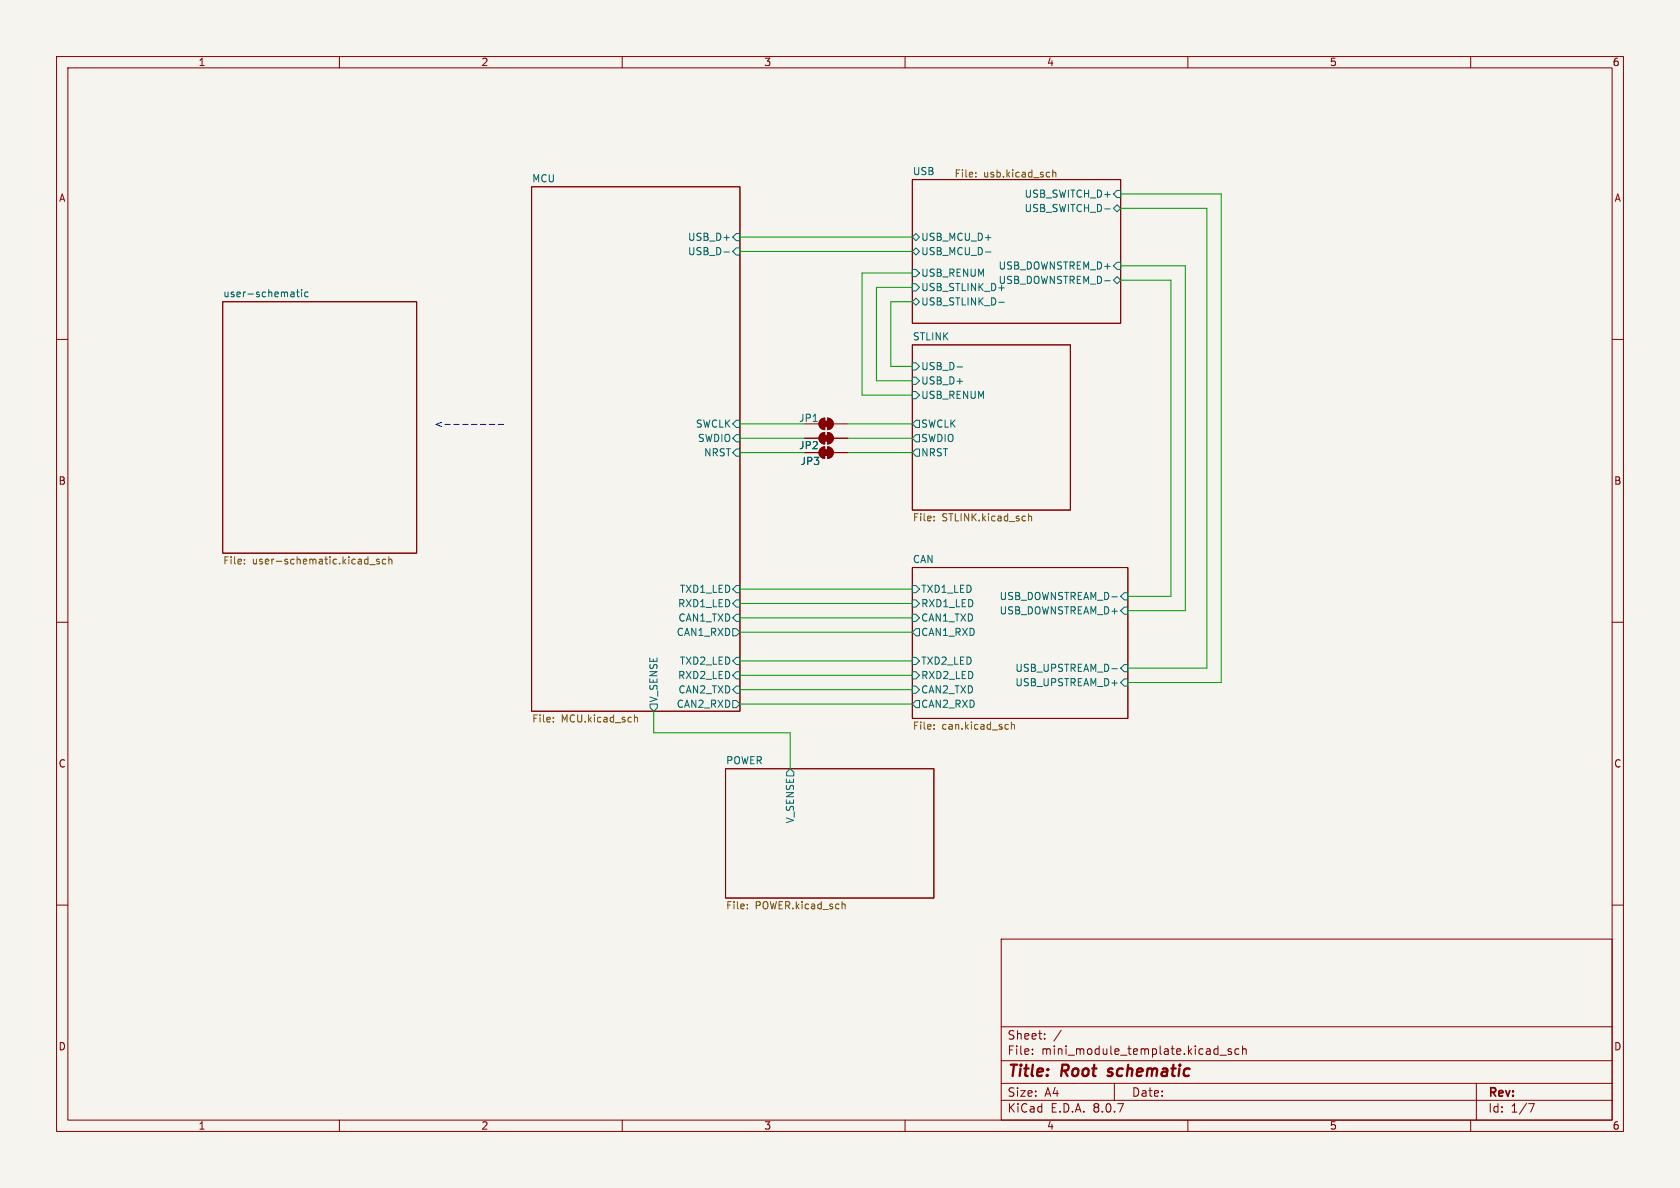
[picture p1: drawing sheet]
<svg xmlns="http://www.w3.org/2000/svg" width="297mm" height="210mm" viewBox="0 0 297 210" stroke-linecap="round" stroke-linejoin="round" font-family="sans-serif">
<path d="M0 0h297v210h-297z" fill="#f5f4ef" stroke="#f5f4ef" stroke-width=".18"/>
<g fill="none" stroke="#840000" stroke-width=".18">
<path d="M10 10h277v190h-277zM12 12h273v186h-273zM60 10v2M110 10v2M160 10v2M210 10v2M260 10v2M94 33h36.8v92.7h-36.8zM161.3 31.8h36.8v25.4h-36.8zM39.4 53.3h34.3v44.5h-34.3zM10 60h2M142.2 74.9h2.6"/>
<path d="M142.2 77.5h2.6M145.1 74.2l.7-.3v2a1.02 1.02 0 0 1-.9-.6 1.02 1.02 0 0 1 .2-1.1zM145.1 79.3l.7-.3v2a1.02 1.02 0 0 1-.9-.6 1.02 1.02 0 0 1 .2-1.1zM145.1 76.8l.7-.3v2a1.02 1.02 0 0 1-.9-.6 1.02 1.02 0 0 1 .2-1.1zM146.3 73.9a1.02 1.02 0 0 1 1 1 1.02 1.02 0 0 1-1 1zM146.3 79a1.02 1.02 0 0 1 1 1 1.02 1.02 0 0 1-1 1zM146.3 76.5a1.02 1.02 0 0 1 1 1 1.02 1.02 0 0 1-1 1zM147.3 74.9h2.6M147.3 77.5h2.6M161.3 61h27.9v29.2h-27.9zM285 60h2M142.2 80h2.6"/>
<path d="M147.3 80h2.6M10 110h2M161.3 100.3h38.1v26.7h-38.1zM285 110h2M128.3 135.9h36.8v22.9h-36.8zM10 160h2M177 166h108v32h-108zM285 160h2M60 198v2M110 198v2M160 198v2M177 194.5h108"/>
<path d="M177 191.5h108M177 187.5h108M177 181.5h108M182.5 186.3v.1M182.5 185.5v.1M184.7 183.6v.1M184.7 182.8v.1M187.6 182.1l-1.3 2M197 191.5v3M210 198v2M215.7 186.5h1.1M217.7 185.5l-.4-.1-.2 .2 .1 .2 .5 .2v.3h-.6"/>
<path d="M219 185.5l-.4-.1-.3 .3v.4l.2 .2h.5M219.7 185.5l.2-.1 .3 .1 .1 .9M219.7 184.9v1.5M260 198v2M261 191.5v6.5M270.2 195.1h1l-.6 1.5"/>
</g>
<path d="M195.8 190.1l.2 .1M196 189l-.1 .3 .1 .1" fill="none" stroke="#840000" stroke-width=".4"/>
<g fill="none" stroke="#006464" stroke-width=".18">
<path d="M195.3 36.9h1M196.8 36.8l.7-.6 .6 .6-.6 .7zM197.5 33.7h.6v1.2h-.6l-.7-.6zM51.9 51.7l.1 .8M52 52.4l-.1 .1M52 51.9l-.1 .1M52.4 51.6h.5M52.6 51.2v1.1l.3 .2M53.3 51.2v.1M53.3 51.6v.9M54.5 51.7l-.4-.1-.2 .3 .1 .5h.5M128 44.5h.9"/>
<path d="M130.2 41.3h.6v1.2h-.6l-.7-.6zM130.2 43.8h.6v1.3h-.6l-.7-.6zM161.3 44.5l.6-.7 .7 .7-.7 .6zM161.3 41.9l.6-.6 .7 .6-.7 .6zM161.3 50.2h.6l.7 .6-.7 .6h-.6zM161.3 53.3l.6-.6 .7 .6-.7 .7zM161.3 47.6h.6l.7 .7-.7 .6h-.6zM174.2 44.5h1M176.6 53.4h.9M195.3 49.6h1M196.8 49.5l.7-.6 .6 .6-.6 .7zM197.5 46.4h.6v1.2h-.6l-.7-.6z"/>
<path d="M130.2 74.3h.6v1.3h-.6l-.7-.7zM130.2 76.8h.6v1.3h-.6l-.7-.6zM130.2 79.4h.6v1.2h-.6l-.7-.6zM161.3 64.1h.6l.7 .7-.7 .6h-.6zM161.3 69.2h.6l.7 .7-.7 .6h-.6zM161.3 66.7h.6l.7 .6-.7 .6h-.6zM161.9 74.3h.7v1.3h-.7l-.6-.7zM161.9 76.8h.7v1.3h-.7l-.6-.6zM161.9 79.4h.7v1.2h-.7l-.6-.6zM169.2 64.9h1M129.5 111.1h.7l.6 .7-.6 .6h-.7zM130.2 103.5h.6v1.3h-.6l-.7-.7z"/>
<path d="M130.2 106h.6v1.3h-.6l-.7-.6zM130.2 108.6h.6v1.3h-.6l-.7-.7zM130.2 116.2h.6v1.3h-.6l-.7-.7zM130.2 118.7h.6v1.3h-.6l-.7-.6zM161.3 108.6h.6l.7 .6-.7 .7h-.6zM161.3 118.7h.6l.7 .7-.7 .6h-.6zM161.3 116.2h.6l.7 .6-.7 .7h-.6zM161.3 106h.6l.7 .7-.7 .6h-.6zM161.3 103.5h.6l.7 .6-.7 .7h-.6zM161.9 111.1h.7v1.3h-.7l-.6-.6zM196.6 118.2h.9M198.1 105.4l.7-.6h.6v1.2h-.6z"/>
<path d="M198.1 118.1l.7-.6h.6v1.2h-.6zM198.8 107.3h.6v1.3h-.6l-.7-.6zM114.9 124.5h1.3v.6l-.6 .6-.7-.6zM129.5 123.8h.7l.6 .7-.6 .6h-.7zM130.2 121.3h.6v1.3h-.6l-.7-.7zM139.7 135.9l.6 .6v.7h-1.2v-.7zM161.3 121.3h.6l.7 .6-.7 .7h-.6zM161.9 123.8h.7v1.3h-.7l-.6-.6zM198.8 120h.6v1.3h-.6l-.7-.6z"/>
</g>
<g fill="none" stroke="#725600" stroke-width=".18">
<path d="M172.5 31.2v.1M172.5 30.5v.1M186.1 30v1.3M186.1 30.6l.2-.2 .3 .1 .1 .8M43.2 99.6v.1M43.2 98.9v.1M65.4 99.8h.9M67 98.9h-.3l-.1 .1v.2l.4 .1v.3h-.4M68.2 98.9h-.4l-.2 .2 .1 .5h.5M68.7 99l.2-.1h.3l.1 .8M68.7 98.4v1.3M165.1 91.3v.1"/>
<path d="M165.1 92v.1M181.8 90.8v1.3M181.8 91.4l.2-.2 .3 .1 .1 .8M97.8 127.5v.1M97.8 126.9v.1M112.2 126.4v1.2M112.2 126.9l.1-.1 .3 .1 .1 .7M165.1 128.8v.1M165.1 128.1v.1M178.1 128.1h.2M178.3 128.8l-.2 .1M178.8 127.6v1.3"/>
<path d="M178.8 128.2l.2-.1h.3l.1 .8M132.1 159.9v.1M148.9 159.9h.5v.8M132.1 160.5v.2"/>
</g>
<g fill="#840000" stroke="#840000" stroke-width=".18">
<path d="M145.5 74.4h1.1v1h-1.1z"/>
<path d="M145.1 74.2l.7-.3v2a1.02 1.02 0 0 1-.9-.6 1.02 1.02 0 0 1 .2-1.1z"/>
<path d="M146.3 73.9a1.02 1.02 0 0 1 1 1 1.02 1.02 0 0 1-1 1z"/>
<path d="M145.5 79.5h1.1v1h-1.1z"/>
<path d="M145.1 79.3l.7-.3v2a1.02 1.02 0 0 1-.9-.6 1.02 1.02 0 0 1 .2-1.1z"/>
<path d="M146.3 79a1.02 1.02 0 0 1 1 1 1.02 1.02 0 0 1-1 1z"/>
<path d="M145.5 77h1.1v1h-1.1z"/>
<path d="M145.1 76.8l.7-.3v2a1.02 1.02 0 0 1-.9-.6 1.02 1.02 0 0 1 .2-1.1z"/>
<path d="M146.3 76.5a1.02 1.02 0 0 1 1 1 1.02 1.02 0 0 1-1 1z"/>
</g>
<path d="M78 74.7l-.9 .3 .9 .4M78.6 75h1M80.2 75h1M81.8 75h1M83.4 75h.9M84.9 75h1M86.5 75h1M88.1 75h.9" fill="none" stroke="#0000c2" stroke-width=".18"/>
<g fill="none" stroke="#009600" stroke-width=".18">
<path d="M198.1 34.3h17.8v86.4h-16.5M198.1 36.8h15.3v81.3h-14M130.8 44.5h30.5M130.8 41.9h30.5M161.3 50.8h-6.4v16.5h6.4M161.3 48.3h-8.9v21.6h8.9M161.3 53.3h-3.8v11.5h3.8M198.1 49.5h8.9v55.9h-7.6M198.1 47h11.4v61h-10.1M130.8 77.5h11.4M130.8 74.9h11.4M149.9 77.5h11.4"/>
<path d="M149.9 74.9h11.4M130.8 80h11.4M149.9 80h11.4M130.8 116.8h30.5M130.8 104.1h30.5M130.8 106.7h30.5M130.8 109.2h30.5M130.8 111.8h30.5M130.8 119.4h30.5M115.6 125.7v3.8h24.1v6.4M130.8 121.9h30.5M130.8 124.5h30.5"/>
</g>
<g font-size="2.8" fill="#840000">
<text x="178" y="190.9">Title:</text>
<text x="187.7" y="190.9">Root</text>
<text x="196.7" y="190.9">schematic</text>
</g>
<g font-size="2.1" fill="#840000">
<text x="178" y="184">Sheet:</text>
<text x="178" y="186.7">File:</text>
<text x="184.1" y="186.7">mini_module_template.kicad_sch</text>
<text x="178" y="196.9">KiCad</text>
<text x="178" y="194.1">Size:</text>
<text x="184.7" y="194.1">A4</text>
<text x="185.7" y="196.9">E.D.A.</text>
<text x="193.3" y="196.9">8.0.7</text>
<text x="200" y="194.1">Date:</text>
<text x="263" y="194.3">Rev:</text>
<text x="263" y="196.9">Id:</text>
<text x="267.1" y="196.9">1/7</text>
</g>
<g font-size="1.8" fill="#840000">
<text x="35" y="11.9">1</text>
<text x="85" y="11.9">2</text>
<text x="135" y="11.9">3</text>
<text x="185" y="11.9">4</text>
<text x="235" y="11.9">5</text>
<text x="285" y="11.9">6</text>
<text x="10.3" y="35.9">A</text>
<text x="285.3" y="35.9">A</text>
<text x="10.3" y="85.9">B</text>
<text x="285.3" y="85.9">B</text>
<text x="10.3" y="135.9">C</text>
<text x="285.3" y="135.9">C</text>
<text x="10.3" y="185.9">D</text>
<text x="285.3" y="185.9">D</text>
<text x="35" y="199.9">1</text>
<text x="85" y="199.9">2</text>
<text x="135" y="199.9">3</text>
<text x="185" y="199.9">4</text>
<text x="235" y="199.9">5</text>
<text x="285" y="199.9">6</text>
</g>
<g font-size="1.8" fill="#006464">
<text x="94" y="32.3">MCU</text>
<text x="161.3" y="31">USB</text>
<text x="181" y="35.2">USB_SWITCH_D+</text>
<text x="181" y="37.7">USB_SWITCH_D-</text>
<text x="121.5" y="42.8">USB_D+</text>
<text x="121.5" y="45.3">USB_D-</text>
<text x="162.8" y="45.3">USB_MCU_D-</text>
<text x="162.8" y="42.8">USB_MCU_D+</text>
<text x="176.4" y="47.9">USB_DOWNSTREM_D+</text>
<text x="39.4" y="52.6">user-schematic</text>
<text x="162.8" y="51.7">USB_STLINK_D+</text>
<text x="162.8" y="49.1">USB_RENUM</text>
<text x="176.4" y="50.4">USB_DOWNSTREM_D-</text>
<text x="162.8" y="54.2">USB_STLINK_D-</text>
<text x="161.3" y="60.2">STLINK</text>
<text x="162.8" y="65.6">USB_D-</text>
<text x="162.8" y="70.7">USB_RENUM</text>
<text x="162.8" y="68.2">USB_D+</text>
<text x="122.9" y="75.8">SWCLK</text>
<text x="141.2" y="74.8">JP1</text>
<text x="162.8" y="75.8">SWCLK</text>
<text x="123.3" y="78.3">SWDIO</text>
<text x="124.4" y="80.9">NRST</text>
<text x="141.2" y="79.6">JP2</text>
<text x="141.4" y="82.4">JP3</text>
<text x="162.8" y="78.3">SWDIO</text>
<text x="162.8" y="80.9">NRST</text>
<text x="161.3" y="99.6">CAN</text>
<text x="119.8" y="107.5">RXD1_LED</text>
<text x="120.1" y="105">TXD1_LED</text>
<text x="162.8" y="107.5">RXD1_LED</text>
<text x="162.8" y="105">TXD1_LED</text>
<text x="176.6" y="106.3">USB_DOWNSTREAM_D-</text>
<text x="119.5" y="112.6">CAN1_RXD</text>
<text x="119.8" y="110.1">CAN1_TXD</text>
<text x="162.8" y="110.1">CAN1_TXD</text>
<text x="162.8" y="112.6">CAN1_RXD</text>
<text x="176.6" y="108.8">USB_DOWNSTREAM_D+</text>
<text x="120.1" y="117.7">TXD2_LED</text>
<text x="162.8" y="117.7">TXD2_LED</text>
<text x="179.4" y="119">USB_UPSTREAM_D-</text>
<text x="116.4" y="124.3" transform="rotate(-90 116.4 124.3)">V_SENSE</text>
<text x="119.5" y="125.3">CAN2_RXD</text>
<text x="119.8" y="120.2">RXD2_LED</text>
<text x="119.8" y="122.8">CAN2_TXD</text>
<text x="162.8" y="120.2">RXD2_LED</text>
<text x="162.8" y="125.3">CAN2_RXD</text>
<text x="162.8" y="122.8">CAN2_TXD</text>
<text x="179.4" y="121.5">USB_UPSTREAM_D+</text>
<text x="128.3" y="135.2">POWER</text>
<text x="140.6" y="145.7" transform="rotate(-90 140.6 145.7)">V_SENSE</text>
</g>
<g font-size="1.8" fill="#725600">
<text x="168.7" y="31.7">File:</text>
<text x="173.9" y="31.7">usb.kicad_sch</text>
<text x="161.3" y="92.5">File:</text>
<text x="166.5" y="92.5">STLINK.kicad_sch</text>
<text x="39.4" y="100.1">File:</text>
<text x="44.6" y="100.1">user-schematic.kicad_sch</text>
<text x="94" y="128">File:</text>
<text x="99.2" y="128">MCU.kicad_sch</text>
<text x="161.3" y="129.3">File:</text>
<text x="166.5" y="129.3">can.kicad_sch</text>
<text x="128.3" y="161.1">File:</text>
<text x="133.5" y="161.1">POWER.kicad_sch</text>
</g>
</svg>
